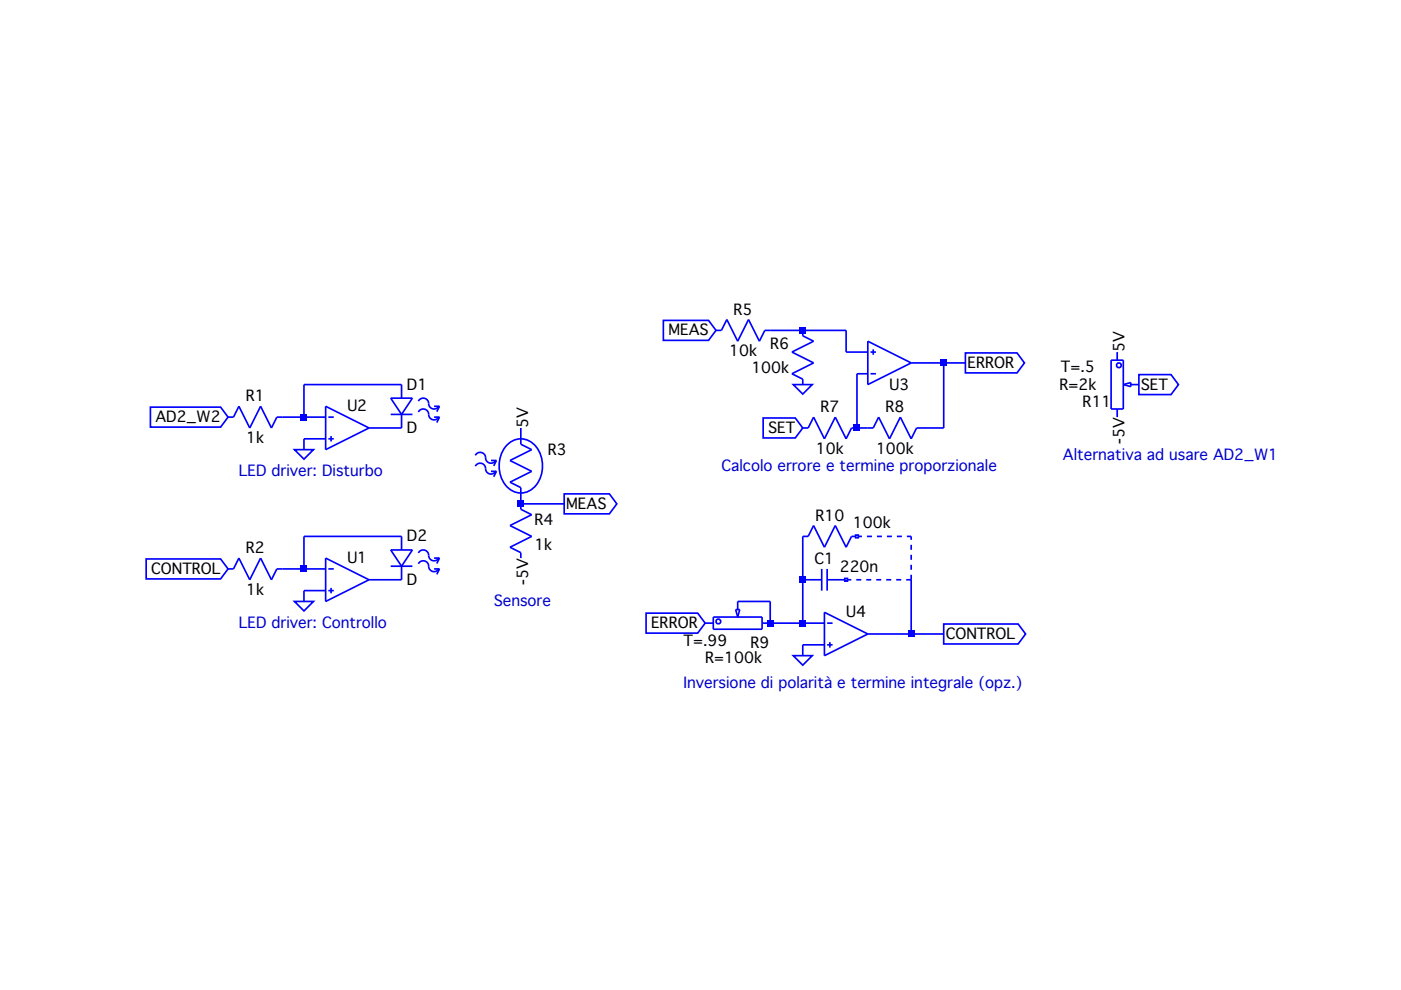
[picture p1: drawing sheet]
Version 4
SHEET 1 1516 732
WIRE 720 -16 672 -16
WIRE 784 -16 720 -16
WIRE 784 16 784 -16
WIRE 816 16 784 16
WIRE 928 32 880 32
WIRE 960 32 928 32
WIRE 816 48 800 48
WIRE 128 64 -16 64
WIRE -16 112 -16 64
WIRE -16 112 -48 112
WIRE 16 112 -16 112
WIRE 128 128 80 128
WIRE 800 128 800 48
WIRE 816 128 800 128
WIRE 928 128 928 32
WIRE 928 128 896 128
WIRE 16 144 -16 144
WIRE -16 160 -16 144
WIRE 368 240 304 240
WIRE 128 288 -16 288
WIRE -16 336 -16 288
WIRE -16 336 -48 336
WIRE 16 336 -16 336
WIRE 128 352 80 352
WIRE 720 352 720 288
WIRE 16 368 -16 368
WIRE -16 384 -16 368
WIRE 672 384 624 384
WIRE 672 416 672 384
WIRE 720 416 720 352
WIRE 720 416 672 416
WIRE 752 416 720 416
WIRE 880 432 880 352
WIRE 880 432 816 432
WIRE 928 432 880 432
WIRE 752 448 720 448
WIRE 720 464 720 448
FLAG -16 384 0
FLAG -128 336 CONTROL
IOPIN -128 336 In
FLAG 304 128 5V
FLAG 720 128 SET
IOPIN 720 128 In
FLAG 960 32 ERROR
IOPIN 960 32 Out
FLAG 304 320 -5V
FLAG 720 64 0
FLAG -16 160 0
FLAG -128 112 AD2_W2
IOPIN -128 112 In
FLAG 576 416 ERROR
IOPIN 576 416 In
FLAG 720 464 0
FLAG 928 432 CONTROL
IOPIN 928 432 Out
FLAG 368 240 MEAS
IOPIN 368 240 Out
FLAG 592 -16 MEAS
IOPIN 592 -16 In
FLAG 1184 16 5V
FLAG 1184 112 -5V
FLAG 1216 64 SET
IOPIN 1216 64 Out
SYMBOL LED 112 288 R0
SYMATTR InstName D2
SYMBOL Opamps/opamp 48 288 R0
WINDOW 0 0 32 Left 2
SYMATTR InstName U1
SYMBOL res -32 320 R90
WINDOW 0 0 56 VBottom 2
WINDOW 3 32 56 VTop 2
SYMATTR InstName R2
SYMATTR Value 1k
SYMBOL res 688 -32 R90
WINDOW 0 0 56 VBottom 2
WINDOW 3 32 56 VTop 2
SYMATTR InstName R5
SYMATTR Value 10k
SYMBOL res 816 112 R90
WINDOW 0 0 56 VBottom 2
WINDOW 3 32 56 VTop 2
SYMATTR InstName R7
SYMATTR Value 10k
SYMBOL Opamps/opamp 848 96 M180
WINDOW 0 0 32 Left 2
SYMATTR InstName U3
SYMBOL res 912 112 R90
WINDOW 0 0 56 VBottom 2
WINDOW 3 32 56 VTop 2
SYMATTR InstName R8
SYMATTR Value 100k
SYMBOL res 288 224 R0
WINDOW 0 36 40 Left 2
WINDOW 3 36 76 Left 2
SYMATTR InstName R4
SYMATTR Value 1k
SYMBOL res 736 80 R180
WINDOW 0 36 76 Left 2
WINDOW 3 36 40 Left 2
SYMATTR InstName R6
SYMATTR Value 100k
SYMBOL LED 112 64 R0
SYMATTR InstName D1
SYMBOL Opamps/opamp 48 64 R0
WINDOW 0 0 32 Left 2
SYMATTR InstName U2
SYMBOL res -32 96 R90
WINDOW 0 0 56 VBottom 2
WINDOW 3 32 56 VTop 2
SYMATTR InstName R1
SYMATTR Value 1k
SYMBOL photores 288 128 R0
SYMATTR InstName R3
SYMATTR Value ""
SYMBOL pot 624 416 R90
WINDOW 0 30 -47 VRight 2
WINDOW 3 51 -36 VRight 2
WINDOW 123 26 15 VRight 2
SYMATTR InstName R9
SYMATTR Value R=100k
SYMATTR Value2 T=.99
SYMBOL Opamps/opamp 784 368 R0
WINDOW 0 0 32 Left 2
SYMATTR InstName U4
SYMBOL cap 784 336 R90
WINDOW 0 0 32 VBottom 2
WINDOW 3 -18 -19 VTop 2
SYMATTR InstName C1
SYMATTR Value 220n
SYMBOL res 816 272 R90
WINDOW 0 0 56 VBottom 2
WINDOW 3 -19 -6 VTop 2
SYMATTR InstName R10
SYMATTR Value 100k
SYMBOL pot 1184 64 R180
WINDOW 0 51 -25 Right 2
WINDOW 3 85 -1 Right 2
WINDOW 123 83 26 Right 2
SYMATTR InstName R11
SYMATTR Value R=2k
TEXT -112 416 Left 2 ;LED driver: Controllo
TEXT -112 192 Left 2 ;LED driver: Disturbo
TEXT 264 384 Left 2 ;Sensore
TEXT 600 184 Left 2 ;Calcolo errore e termine proporzionale
TEXT 544 504 Left 2 ;Inversione di polarità e termine integrale (opz.)
TEXT 1104 168 Left 2 ;Alternativa ad usare AD2_W1
LINE Normal 800 288 880 288 2
LINE Normal 880 352 784 352 2
LINE Normal 880 352 880 288 2
